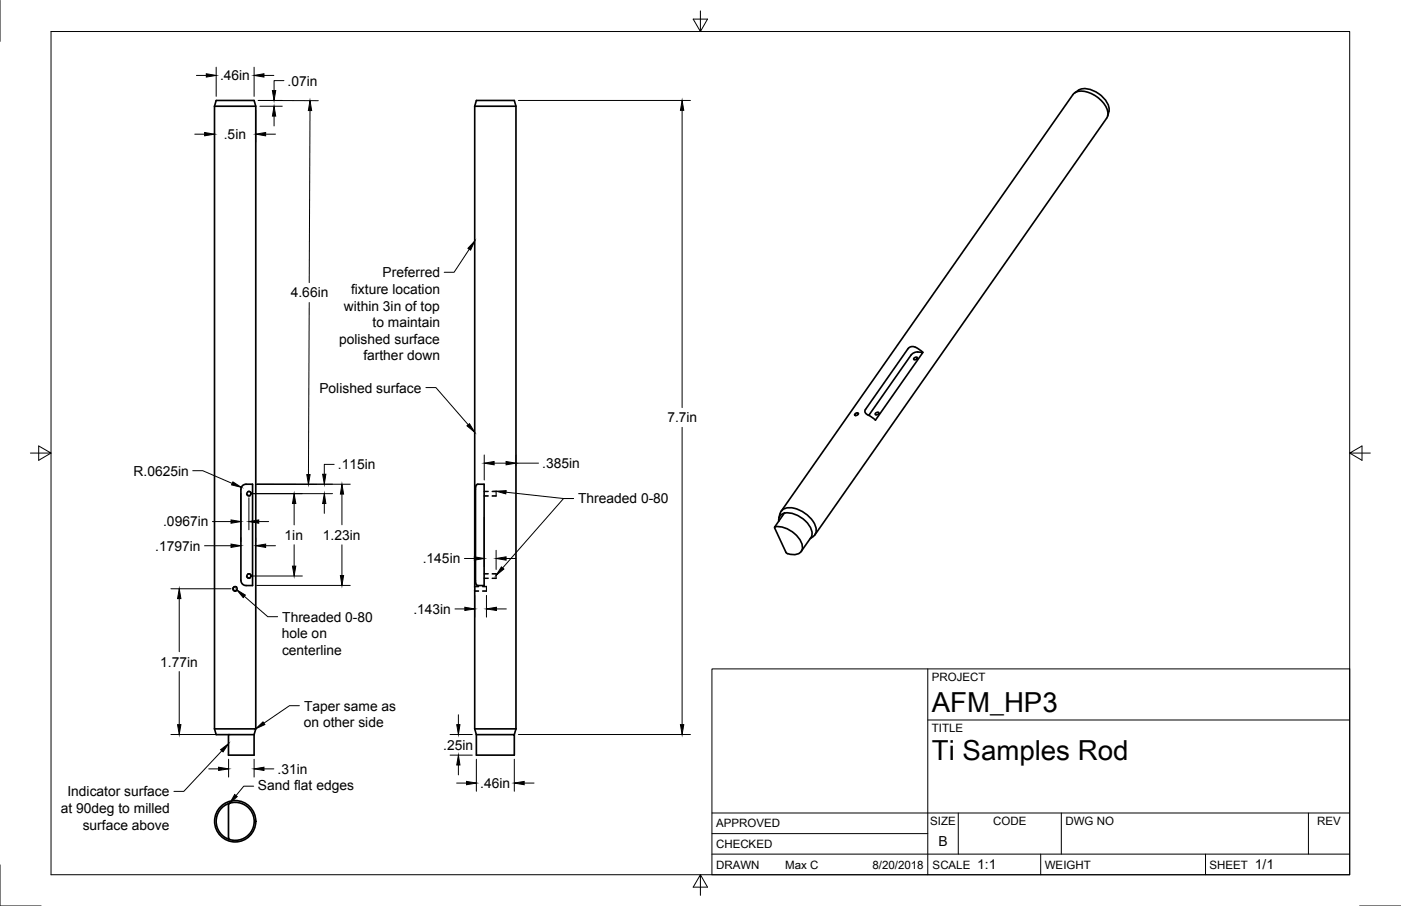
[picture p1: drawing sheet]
<svg xmlns="http://www.w3.org/2000/svg" width="432mm" height="279mm" viewBox="0 0 432 279" stroke-linecap="round" stroke-linejoin="round" font-family="sans-serif">
<!-- layer: Hidden -->
<g fill="none" stroke="#000" stroke-width=".34">
<path d="M76 152.3l.3 .6h.8M76.3 151.6h.8l.4 .6M149.2 152.9h1.3M149.2 151.6h1.3M151.7 152.9h1.2M151.7 151.6h1.2M152.9 151.5v1.5M76 177.7l.3 .6h.8M76.3 177h.8l.4 .6M149.2 178.3h1.3M149.2 177h1.3M151.7 178.3h1.2"/>
<path d="M151.7 177h1.2M152.9 176.9v1.5M73 181.1l-.9-.2-.4 .5 .4 .8 .5 .2 .4-.3M146.3 182.2h1.2M146.3 180.9h1.2M148.7 182.2h1.2M148.7 180.9h1.2M149.9 180.8v1.6"/>
</g>
<!-- layer: Visible -->
<g fill="none" stroke="#000" stroke-width=".51">
<path d="M66.1 32.8l.5-1.8h11.7l.5 1.8v192M66.1 32.8h12.7M66.1 32.8v192M146.3 32.8v192M146.3 32.8l.5-1.8h11.7l.5 1.8v192M146.3 32.8h12.7M330.7 29.2l-89.9 128.5M330.7 29.2a4.3 4.3 0 0 1 5.3-.5 8.4 8.4 0 0 1 5.5 6.5l-.4 1.2M331.2 28.7a5.1 5.1 0 0 1 6.6-.3 7.2 7.2 0 0 1 4 5.3v.7M341.1 36.5l-89.9 128.5M341.8 34.4l-.4 1.4M281.7 110.5l.5-.3 .6 .2-.6 .5h-.5z"/>
<path d="M284.5 108.7a4.5 4.5 0 0 0-3.4-1.8l-1.2 .6-13.3 19v.6l.5 .7 2.7 1.7M263.7 127.5l.6-.2 .3 .3-.5 .5h-.5l-.2-.2zM267.8 128.1l13-18.6 .7-.6a3.7 3.7 0 0 1 2.9-.2l-14.6 20.9M269.8 127.5l.5-.3 .6 .2-.6 .5h-.5zM74.7 149.8l.9-.5h2.2v31.3l-2.5-.1-.6-.4-.5-1v-28.3zM146.8 149.6l.4-.3h2v31.3l-2.2-.1-.5-1.3v-28.5zM240.4 158.4l-.4 1.4M240.5 158.3a3.3 3.3 0 0 1 4.3-1.6 9 9 0 0 1 6.8 6.8 2.27 2.27 0 0 1-1 1.9M241.7 158.3l-3 4.3M241.9 158.2l-.2 .1M241.9 158.2a2.17 2.17 0 0 0-1.9 2.6M241.9 158.2a8.3 8.3 0 0 1 8.4 5.9l-.4 1.7"/>
<path d="M238.8 162.8l-.1-.2a6.4 6.4 0 0 1 6.2 1.9 5.3 5.3 0 0 1 2.3 5.1 3.4 3.4 0 0 1-4.9 .8l-3.6-7.6M249.9 165.8l-3 4.3M250.6 165.5l-.9 .6M66.1 224.8l.5 1.8h11.7M66.1 224.8h12.7M70.4 226.6v6.3h7.9v-6.3M78.8 224.8l-.5 1.8M146.3 224.8h12.7M146.3 224.8l.5 1.8M146.8 226.6h11.7v6.3h-11.7zM159 224.8l-.5 1.8M70.5 258.4l.3 .5"/>
<path d="M70.8 247.7l-.3 .5-.1 10.2"/>
<circle cx="76.7" cy="152.2" r=".63"/>
<circle cx="76.7" cy="177.6" r=".63"/>
<circle cx="72.5" cy="181.6" r=".63"/>
<circle cx="72.5" cy="253.3" r="6.4"/>
<circle cx="72.5" cy="253.3" r="5.9"/>
</g>
<!-- layer: Hidden Narrow -->
<path d="M149.2 153h1.3M149.2 151.5h1.3M151.7 153h1.2M151.7 151.5h1.2M149.2 178.4h1.3M149.2 176.9h1.3M151.7 178.4h1.2M151.7 176.9h1.2M146.3 182.4h1.2M146.3 180.8h1.2M148.7 182.4h1.2M148.7 180.8h1.2" fill="none" stroke="#000" stroke-width=".31"/>
<!-- layer: Border -->
<path d="M0 .1v12.7M15.7 9.7h400.3v260.1h-400.3zM215.9 3.4v6.3l-2.2-3.8h4.4l-2.2 3.8M9.4 139.7h6.3l-3.8-2.2v4.4l3.8-2.2M416 139.7l3.8 2.2v-4.4l-3.8 2.2h6.3M0 266.7v12.7h12.7M215.9 269.8l2.2 3.8h-4.4l2.2-3.8v6.3M419 279.4h12.7" fill="none" stroke="#000" stroke-width=".31"/>
<!-- layer: Titleblock -->
<path d="M219.4 206.3h196.6v63.5h-196.6zM286 206.3v63.5M286 222h130M219.4 257.1h66.6M219.4 250.7h196.6M295.4 250.7v12.7M327.1 250.7v12.7M403.3 250.7v12.7M219.4 263.4h196.6M320.8 263.4v6.4M371.5 263.4v6.4" fill="none" stroke="#000" stroke-width=".31"/>
<!-- layer: Dimensions -->
<g fill="none" stroke="#000" stroke-width=".31">
<path d="M60.5 23.3h3.1M66.1 34v9.9M66.6 20.7v9M78.3 20.7v9M78.8 34v9.9M80.1 32.8h6.9M81.4 23.3h3M84.5 35.8v3M87 31h-7.4l18.5 .1M87.5 24.9h-3v3M95.5 34.1l-.2 53M159.8 31h53"/>
<path d="M210.2 34v91.7M60 41.4h3.1M81.9 41.4h3M95.3 93.3l-.2 53.1M210.2 131.8v91.7M59.4 145.2h3.1l9.1 3.9M74.2 152.2v11.2M76.7 153.5v9.9M78 152.2h24.5M90.7 155.3v6.6M100 155.3v3M103 143.2h-3v3.1"/>
<path d="M105.4 152.4v9.4M108 149.3h-28.9l18.5 .1M149.2 140.3v7.7M149.2 159.6v15.2M152.3 142.8h3.7M159 140.3v3.4M159 142.8h7M63 168.3h8.2M65.5 160.8h5.7M74.2 165.8v1.2M78 177.6h15.2M78.8 165.8v1.2"/>
<path d="M79.8 160.8h3M81.9 168.3h3M90.7 168v6.6M105.4 168v9.5M143.1 172.2h3.1M152.9 169.7v5.9M156 172.2h3M52.7 181.6h18.5M55.2 184.6v16.4M79.1 180.5h28.9M140.2 187.8h3.1M146.3 183.6v6.7"/>
<path d="M149.9 183.6v6.7M153 187.8h3.1M55.2 207.1v16.4M52.7 226.5h24.4M64.3 237.1h3.1M70.5 234.1v5.5M78.3 234.1v5.5M81.4 237.1h3M138.7 226.5h6.9M138.7 232.9h6.9M141.3 220.4v3.1M141.3 235.9v3.1"/>
<path d="M146.8 234.1v9.9M158.5 234.1v9.9M159.8 226.5h53M140.7 241.5h3.1M161.6 241.5h3"/>
</g>
<g fill="#000" stroke="#000" stroke-width=".31">
<path d="M63.6 22.7l3 .6-3 .5zM78.3 23.3l3.1-.6v1.1zM84.5 32.8l.5 3h-1zM84 27.9h1l-.5 3.1zM95.5 31.1l.6 3h-1.1zM210.2 31l.5 3h-1zM63.1 40.9l3 .5-3 .5zM78.8 41.4l3.1-.5v1zM71.8 148.6l2.6 1.7-3-.8zM90.7 152.2l.5 3.1h-1.1zM94.6 146.4h1l-.5 3zM100 152.2l.4 3.1h-1z"/>
<path d="M99.4 146.3h1l-.4 3zM105.4 149.3l.5 3.1h-1zM149.2 142.8l3.1-.5v1zM156 142.3l3 .5-3 .5zM71.2 160.3l3 .5-3 .6zM71.2 167.8l3 .5-3 .5zM76.7 160.8l3.1-.5v1.1zM78.8 168.3l3.1-.5v1zM90.1 174.6h1.1l-.5 3zM104.9 177.5h1l-.5 3zM146.2 171.7l3 .5-3 .5zM152.9 172.2l3.1-.5v1z"/>
<path d="M55.2 181.6l.6 3h-1.1zM143.3 187.3l3 .5-3 .5zM149.9 187.8l3.1-.5v1zM54.7 223.5h1.1l-.6 3zM67.4 236.6l3.1 .5-3.1 .5zM78.3 237.1l3.1-.5v1zM140.8 223.5h1l-.5 3zM141.3 232.9l.5 3h-1zM209.7 223.5h1l-.5 3zM143.8 241l3 .5-3 .5zM158.5 241.5l3.1-.5v1z"/>
</g>
<!-- layer: Annotations -->
<path d="M146.3 74.3l-1.3 2.8-.8-.5zM143.9 131.3l.8-.6 1.6 2.6zM152.9 151.5l3.1-.2-.1 1zM154.5 174.8l.8 .7-2.4 1.9zM73 181.9l2.6 1.6-.6 .8zM68 231.2l2.5-1.9-1.8 2.6zM78.8 224.7l2.3-2.1 .5 .8zM72.3 245l.8 .7-2.3 2z" fill="#000" stroke="#000" stroke-width=".31"/>
<path d="M144.6 76.9l-4.7 7.1h-3M131.3 119.5h3l10 11.5M155.9 151.8l17.8 1.9h3.1h-3.1l-18.8 21.4M75.3 183.9l7.2 6.3h3.1M92.3 217.6h-3.1l-7.9 5.4M68.4 231.5l-11.8 12.6h-3M78.2 242.4h-3.1l-2.4 3" fill="none" stroke="#000" stroke-width=".31"/>
<g font-size="8.5">
<text x="287.2" y="219.5">AFM_HP3</text>
<text x="287.2" y="234.5">Ti Samples Rod</text>
</g>
<g font-size="4.3">
<text x="67.8" y="24.8">.46in</text>
<text x="88.6" y="26.4">.07in</text>
<text x="69" y="42.9">.5in</text>
<text x="117.9" y="85.5">Preferred</text>
<text x="89.6" y="91.7">4.66in</text>
<text x="106" y="95.8">within 3in of top</text>
<text x="108.2" y="90.6">fixture location</text>
<text x="114.8" y="100.9">to maintain</text>
<text x="104.5" y="106">polished surface</text>
<text x="112" y="111.1">farther down</text>
<text x="98.5" y="121.1">Polished surface</text>
<text x="205.7" y="130.3">7.7in</text>
<text x="41.2" y="146.7">R.0625in</text>
<text x="104.1" y="144.7">.115in</text>
<text x="167.1" y="144.3">.385in</text>
<text x="178.2" y="155.2">Threaded 0-80</text>
<text x="50.3" y="162.4">.0967in</text>
<text x="87.7" y="166.5">1in</text>
<text x="99.5" y="166.4">1.23in</text>
<text x="47.8" y="169.8">.1797in</text>
<text x="130.3" y="173.7">.145in</text>
<text x="87" y="191.7">Threaded 0-80</text>
<text x="127.4" y="189.3">.143in</text>
<text x="86.8" y="196.8">hole on</text>
<text x="86.9" y="201.9">centerline</text>
<text x="49.4" y="205.6">1.77in</text>
<text x="93.7" y="219.1">Taper same as</text>
<text x="93.7" y="224.2">on other side</text>
<text x="136.6" y="231.2">.25in</text>
<text x="85.5" y="238.6">.31in</text>
<text x="20.8" y="245.6">Indicator surface</text>
<text x="79.5" y="243.6">Sand flat edges</text>
<text x="148" y="243">.46in</text>
<text x="18.8" y="250.7">at 90deg to milled</text>
<text x="25.5" y="255.8">surface above</text>
<text x="289.2" y="261">B</text>
<text x="301.2" y="268.1">1:1</text>
<text x="386.8" y="268.1">1/1</text>
</g>
<g font-size="3.5">
<text x="287.2" y="210.1">PROJECT</text>
<text x="287.2" y="225.8">TITLE</text>
<text x="220.7" y="255.2">APPROVED</text>
<text x="286.7" y="254.5">SIZE</text>
<text x="306.1" y="254.5">CODE</text>
<text x="328.4" y="254.5">DWG NO</text>
<text x="406" y="254.5">REV</text>
<text x="220.7" y="261.5">CHECKED</text>
<text x="220.7" y="267.8">DRAWN</text>
<text x="242" y="267.8">Max C</text>
<text x="268.9" y="267.8">8/20/2018</text>
<text x="287.5" y="267.8">SCALE</text>
<text x="322" y="267.8">WEIGHT</text>
<text x="372.8" y="267.8">SHEET</text>
</g>
</svg>
